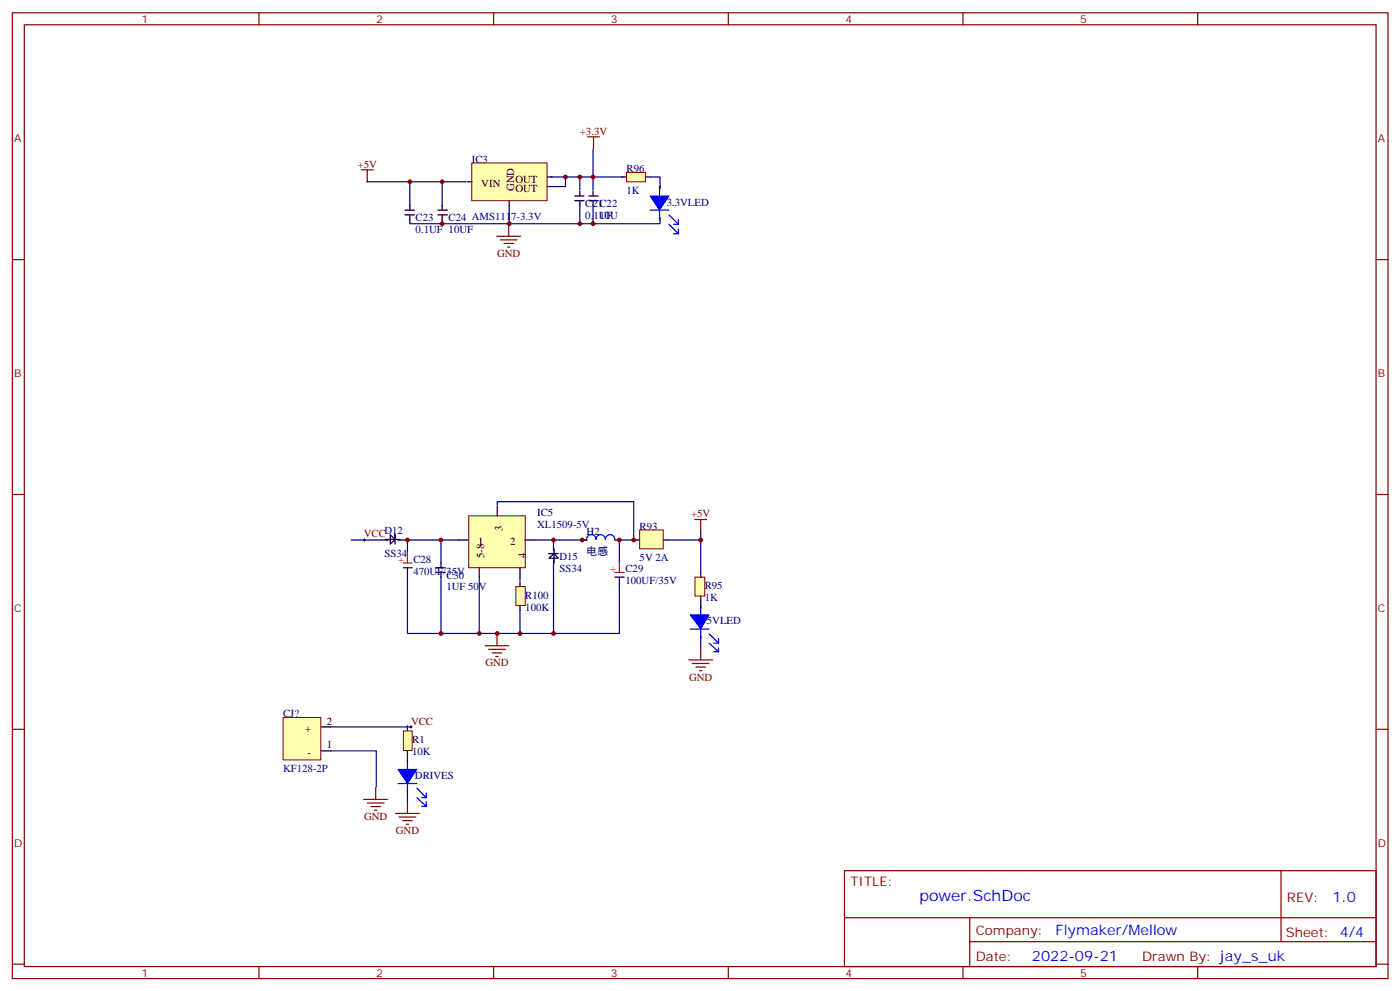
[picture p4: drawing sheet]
<svg xmlns="http://www.w3.org/2000/svg" width="413mm" height="292mm" viewBox="0 0 413 292" stroke-linecap="round" stroke-linejoin="round" font-family="sans-serif">
<g fill="none" stroke="#800000" stroke-width=".35">
<path d="M106.5 50h3.5M108.2 50v3.5M173.1 40.3h3.5M174.9 40.3v3.5M146.4 69.6h7M147.4 70.6h5M148.5 71.7h2.8M149.5 72.7h.7M149.9 66v3.6M204.7 153h3.5M206.5 153v3.5M142.9 190.1h7.1"/>
<path d="M144 191.2h4.9M145 192.2h2.8M146.1 193.3h.7M146.4 186.6v3.5M202.9 194.3h7.1M204 195.4h4.9M205.1 196.4h2.8M206.1 197.5h.7M206.5 190.8v3.5M107.2 235.4h7M108.2 236.4h5M109.3 237.5h2.8"/>
<path d="M110.3 238.5h.8M110.7 231.8v3.6M116.5 239.5h7.1M120.1 236v3.5M117.6 240.6h4.9M118.6 241.6h2.9M119.7 242.7h.7"/>
</g>
<g fill="none" stroke="#000080" stroke-width=".35">
<path d="M108.1 53.5h29.2M120.8 53.5v7.1M130.3 53.5v7.1M162.4 52.1h21.2M166.6 52.1v2.8h-4.2M170.9 52.1v3.9M174.7 44v12M191.7 52.1h2.8v2.8M120.8 64.8v1.1h9.5M130.3 64.8v1.1h64.2v-1.1M150 60.6v5.3M170.9 60.6v5.3"/>
<path d="M174.7 60.6v5.3M103.5 159h10.2M117.9 159h2.2M129.9 159v6.7M135.2 159h-15.1v3.9M146.5 148.8v-1.1h40.2v11.3h-4.2v6.7M157.4 159h15.6M163.1 159v2.5M186.7 159h.4M197 159h9.5M206.5 156.5v12M120.1 169.9v16.6h62.4v-13.7"/>
<path d="M129.9 169.9v16.6M141.2 169.9v16.6M153.2 169.9v1.1M153.2 179.8v6.7M163.1 165.7v20.8M206.5 177v1.4M206.5 187.9v2.8M97.5 214h23.6M97.5 221.1h13.4v10.6M120.1 222.5v1.4M120.1 233.4v2.5"/>
</g>
<path d="M107 159h.7M107.4 158.6v.7M120.8 214h.7M121.1 213.7v.7" fill="none" stroke="#000" stroke-width=".29"/>
<path d="M139 48h22.2v11.1h-22.2z" fill="#ffffb0" stroke="#800000" stroke-width=".29"/>
<path d="M137.7 53.5h1.4M150 59.2v1.4M161.3 52.1h1.4M161.3 54.9h1.4M173.5 59.1h2.8M173.5 57.7h2.8M174.7 56.3v1.4M174.7 59.2v1.4" fill="none" stroke="#000" stroke-width=".35"/>
<path d="M184.6 50.8h5.6v2.7h-5.6z" fill="#ffffb0" stroke="#800000" stroke-width=".29"/>
<g fill="none" stroke="#000" stroke-width=".35">
<path d="M169.3 59.1h2.8M169.3 57.7h2.8M170.9 56.3v1.4M170.9 59.2v1.4M183.2 52.1h1.4M190.3 52.1h1.4M194.5 54.9v.7M119.3 63.3h2.8M119.3 61.9h2.8M120.8 60.6v1.4M120.8 63.4v1.4M129 63.3h2.8"/>
<path d="M129 61.9h2.8M130.3 60.6v1.4M130.3 63.4v1.4M194.5 64.1v.7"/>
</g>
<path d="M194.3 54.9v9.8M191.6 61.9h5.5M197.1 63.3l2.8 2.7M197.1 66l2.8 2.8M198.5 66h1.4M198.5 68.8h1.4M199.9 64.7v1.3M199.9 67.4v1.4" fill="none" stroke="#00f" stroke-width=".35"/>
<path d="M191.6 57.7h5.5l-2.8 4.2z" fill="#00f" stroke="#00f" stroke-width=".29"/>
<path d="M138.1 151.9h16.7v15.3h-16.7z" fill="#ffffb0" stroke="#800000" stroke-width=".29"/>
<g fill="none" stroke="#000" stroke-width=".35">
<path d="M113.6 158.8h2.8M113.7 159h.7M117.2 159h.7M117.8 158.8h-1.4l-1.4-1.4v2.8l1.4-1.4v-1.4v2.8M135.2 159h2.8M146.5 149.1v2.8M154.7 159h2.7M118.9 167.2h2.5M120.1 167.2v2.7M128.4 167.2h2.8M128.4 168.5h2.8M129.9 165.7v1.4"/>
<path d="M129.9 168.5v1.4M141.2 167.2v2.7M153.2 167.2v2.7M163.1 161.5v.7M163.1 165v.7M163.3 161.6v1.4l-1.6 1.4h2.8l-1.2-1.4h-1.6h2.8M163.3 163v2.8M181.2 169.9h2.7M182.5 170v2.8"/>
</g>
<path d="M118.9 165.8h2.5M120.1 162.9v2.8M181.2 168.5h2.7M182.5 165.7v2.8" fill="none" stroke="#f00" stroke-width=".35"/>
<path d="M152 172.7h2.8v5.6h-2.8z" fill="#ffffb0" stroke="#800000" stroke-width=".29"/>
<path d="M153.2 171.3v1.4M153.2 178.4v1.4" fill="none" stroke="#000" stroke-width=".35"/>
<path d="M204.8 169.9h2.9v5.6h-2.9z" fill="#ffffb0" stroke="#800000" stroke-width=".29"/>
<path d="M171.6 159h1.3M181.1 159h1.4M206.5 168.5v1.4M206.5 175.6v1.4M206.5 178.4v.7M206.5 187.2v.7" fill="none" stroke="#000" stroke-width=".35"/>
<path d="M175.6 158.8a1.39 1.39 0 0 0-1.4-1.4 1.39 1.39 0 0 0-1.4 1.4M178.4 158.8a1.39 1.39 0 0 0-1.4-1.4 1.39 1.39 0 0 0-1.4 1.4M181.2 158.8a1.39 1.39 0 0 0-1.4-1.4 1.39 1.39 0 0 0-1.4 1.4M206.5 178.3v9.7M203.4 185.2h5.5M208.9 186.6l2.8 2.8M208.9 189.4l2.8 2.5M210.3 189.4h1.4M210.3 191.9h1.4M211.7 188v1.4M211.7 190.8v1.1" fill="none" stroke="#00f" stroke-width=".35"/>
<path d="M203.4 181h5.5l-2.4 4.2z" fill="#00f" stroke="#00f" stroke-width=".29"/>
<path d="M188.5 156h6.9v5.6h-6.9z" fill="#ffffb0" stroke="#800000" stroke-width=".29"/>
<path d="M187.1 159h1.4M195.6 159h1.4" fill="none" stroke="#000" stroke-width=".35"/>
<path d="M118.9 215.2h2.5v5.8h-2.5z" fill="#ffffb0" stroke="#800000" stroke-width=".29"/>
<path d="M120.1 213.7v1.4M120.1 221.1v1.4M120.1 223.9v.7M120.1 232.7v.7" fill="none" stroke="#000" stroke-width=".35"/>
<path d="M117.3 230.7h5.5M120.1 223.8v9.7M122.8 232.1l2.8 2.8M122.8 234.9l2.8 2.5M124.2 234.9h1.4M124.2 237.4h1.4M125.6 233.5v1.4M125.6 236v1.4" fill="none" stroke="#00f" stroke-width=".35"/>
<path d="M117.3 226.5h5.5l-2.7 4.2z" fill="#00f" stroke="#00f" stroke-width=".29"/>
<path d="M83.4 211.3h11.1v12.5h-11.1z" fill="#ffffb0" stroke="#800000" stroke-width=".29"/>
<path d="M94.7 214h2.8M94.7 221.1h2.8" fill="none" stroke="#000" stroke-width=".35"/>
<g fill="none" stroke="#870000" stroke-width=".35">
<path d="M3.6 3.8h405.4v284.3h-405.4zM7.2 7.3h398.2v277.3h-398.2zM76.3 3.8v3.5M145.5 3.8v3.5M214.6 3.8v3.5M283.7 3.8v3.5M352.9 3.8v3.5M3.6 76.4h3.6M405.4 76.4h3.6M3.6 145.6h3.6M405.4 145.6h3.6M3.6 214.7h3.6"/>
<path d="M405.4 214.7h3.6M248.8 256.4h156.6v28.2h-156.6zM377.4 256.4v20.9M248.8 270.2h156.5M285.7 277.3h119.6M285.7 270.2v14.1M3.6 283.9h3.6M76.3 284.6v3.5M145.5 284.6v3.5M214.6 284.6v3.5M283.7 284.6v3.5M352.9 284.6v3.5"/>
<path d="M405.4 283.9h3.6"/>
</g>
<g fill="#800000">
<circle cx="120.1" cy="159" r=".71"/>
<circle cx="120.8" cy="53.5" r=".71"/>
<circle cx="129.9" cy="186.5" r=".71"/>
<circle cx="129.9" cy="159" r=".71"/>
<circle cx="130.3" cy="65.9" r=".71"/>
<circle cx="130.3" cy="53.5" r=".71"/>
<circle cx="141.2" cy="186.5" r=".71"/>
<circle cx="146.5" cy="186.5" r=".71"/>
<circle cx="150" cy="65.9" r=".71"/>
<circle cx="153.2" cy="186.5" r=".71"/>
<circle cx="163.1" cy="186.5" r=".71"/>
<circle cx="163.1" cy="159" r=".71"/>
<circle cx="166.6" cy="52.1" r=".71"/>
<circle cx="170.9" cy="65.9" r=".71"/>
<circle cx="170.9" cy="52.1" r=".71"/>
<circle cx="171.6" cy="159" r=".71"/>
<circle cx="174.7" cy="65.9" r=".71"/>
<circle cx="174.7" cy="52.1" r=".71"/>
<circle cx="182.5" cy="159" r=".71"/>
<circle cx="186.7" cy="159" r=".71"/>
<circle cx="206.5" cy="159" r=".71"/>
</g>
<text font-size="4.6" fill="#00f" x="270.9" y="265.4">power.SchDoc</text>
<g font-size="4.2" fill="#00f">
<text x="392.6" y="265.6">1.0</text>
<text x="311" y="275.2">Flymaker/Mellow</text>
<text x="304.1" y="283">2022-09-21</text>
</g>
<g font-size="3.9" fill="#800">
<text x="250.6" y="260.9">TITLE:</text>
<text x="379.2" y="265.6">REV:</text>
<text x="287.5" y="275.1">Company:</text>
<text x="378.9" y="275.8">Sheet: 4/4</text>
<text x="287.5" y="282.8">Date:</text>
<text x="336.5" y="282.9">Drawn By: jay_s_uk</text>
</g>
<g font-size="3.2" fill="#800">
<text x="41.7" y="6.8">1</text>
<text x="110.9" y="6.8">2</text>
<text x="180" y="6.8">3</text>
<text x="249.2" y="6.8">4</text>
<text x="318.3" y="6.8">5</text>
<text x="4.2" y="41.9">A</text>
<text x="406" y="41.9">A</text>
<text x="4.2" y="111">B</text>
<text x="406" y="111">B</text>
<text x="4.2" y="180.2">C</text>
<text x="406" y="180.2">C</text>
<text x="4.2" y="249.3">D</text>
<text x="406" y="249.3">D</text>
<text x="41.7" y="287.6">1</text>
<text x="110.9" y="287.6">2</text>
<text x="180" y="287.6">3</text>
<text x="249.2" y="287.6">4</text>
<text x="318.3" y="287.6">5</text>
</g>
<g font-size="3.2" fill="#800000">
<text x="170.9" y="39.7">+3.3V</text>
<text x="105.4" y="49.4">+5V</text>
<text x="146.5" y="75.6">GND</text>
<text x="203.6" y="152.3">+5V</text>
<text x="107.2" y="158.2">VCC</text>
<text x="143" y="196.2">GND</text>
<text x="203" y="200.4">GND</text>
<text x="121.1" y="213.4">VCC</text>
<text x="107.3" y="241.4">GND</text>
<text x="116.6" y="245.6">GND</text>
</g>
<g font-size="3.2" fill="#000080">
<text x="139" y="48">IC3</text>
<text x="184.6" y="50.8">R96</text>
<text x="184.6" y="57.1">1K</text>
<text x="122.5" y="65">C23</text>
<text x="132.2" y="65">C24 AMS1117-3.3V</text>
<text x="172.5" y="64.4">0.1UF</text>
<text x="172.5" y="60.9">C21C22</text>
<text x="176.6" y="64.4">10U</text>
<text x="196.5" y="60.5">3.3VLED</text>
<text x="122.5" y="68.6">0.1UF 10UF</text>
<text x="158.3" y="155.4">XL1509-5V</text>
<text x="158.3" y="151.9">IC5</text>
<text x="113.3" y="157.1">D12</text>
<text x="172.8" y="157.4">H2</text>
<text x="188.5" y="156">R93</text>
<text x="113.3" y="164.1">SS34</text>
<text x="121.8" y="165.8">C28</text>
<text x="164.8" y="164.8">D15</text>
<text x="172.8" y="163.4">电感</text>
<text x="188.5" y="165.1">5V 2A</text>
<text x="121.8" y="169.3">470UF/35V</text>
<text x="131.5" y="173.9">1UF 50V</text>
<text x="131.5" y="170.3">C30</text>
<text x="164.8" y="168.3">SS34</text>
<text x="184.3" y="172.1">100UF/35V</text>
<text x="184.3" y="168.5">C29</text>
<text x="207.7" y="173.5">R95</text>
<text x="154.8" y="179.8">100K</text>
<text x="154.8" y="176.2">R100</text>
<text x="207.7" y="177">1K</text>
<text x="208.3" y="183.9">5VLED</text>
<text x="83.4" y="211.3">CJ?</text>
<text x="121.4" y="218.7">R1</text>
<text x="83.4" y="227.3">KF128-2P</text>
<text x="121.4" y="222.3">10K</text>
<text x="122.3" y="229.3">DRIVES</text>
</g>
<g font-size="3.2">
<text x="151.9" y="53.7">OUT</text>
<text x="141.8" y="55.1">VIN</text>
<text x="151.5" y="56.3" transform="rotate(-90 151.5 56.3)">GND</text>
<text x="151.9" y="56.5">OUT</text>
<text x="140.9" y="160.4">1</text>
<text x="148" y="156.3" transform="rotate(-90 148 156.3)">3</text>
<text x="150.4" y="160.4">2</text>
<text x="142.6" y="164.3" transform="rotate(-90 142.6 164.3)">5-8</text>
<text x="155" y="164.3" transform="rotate(-90 155 164.3)">4</text>
<text x="89.9" y="215.6">+</text>
<text x="96.3" y="213.3">2</text>
<text x="96.3" y="220.3">1</text>
<text x="90.6" y="222.6">-</text>
</g>
<g font-size="3.2" fill="#f00">
<text x="117.3" y="165.8">+</text>
<text x="179.8" y="168.5">+</text>
</g>
</svg>
